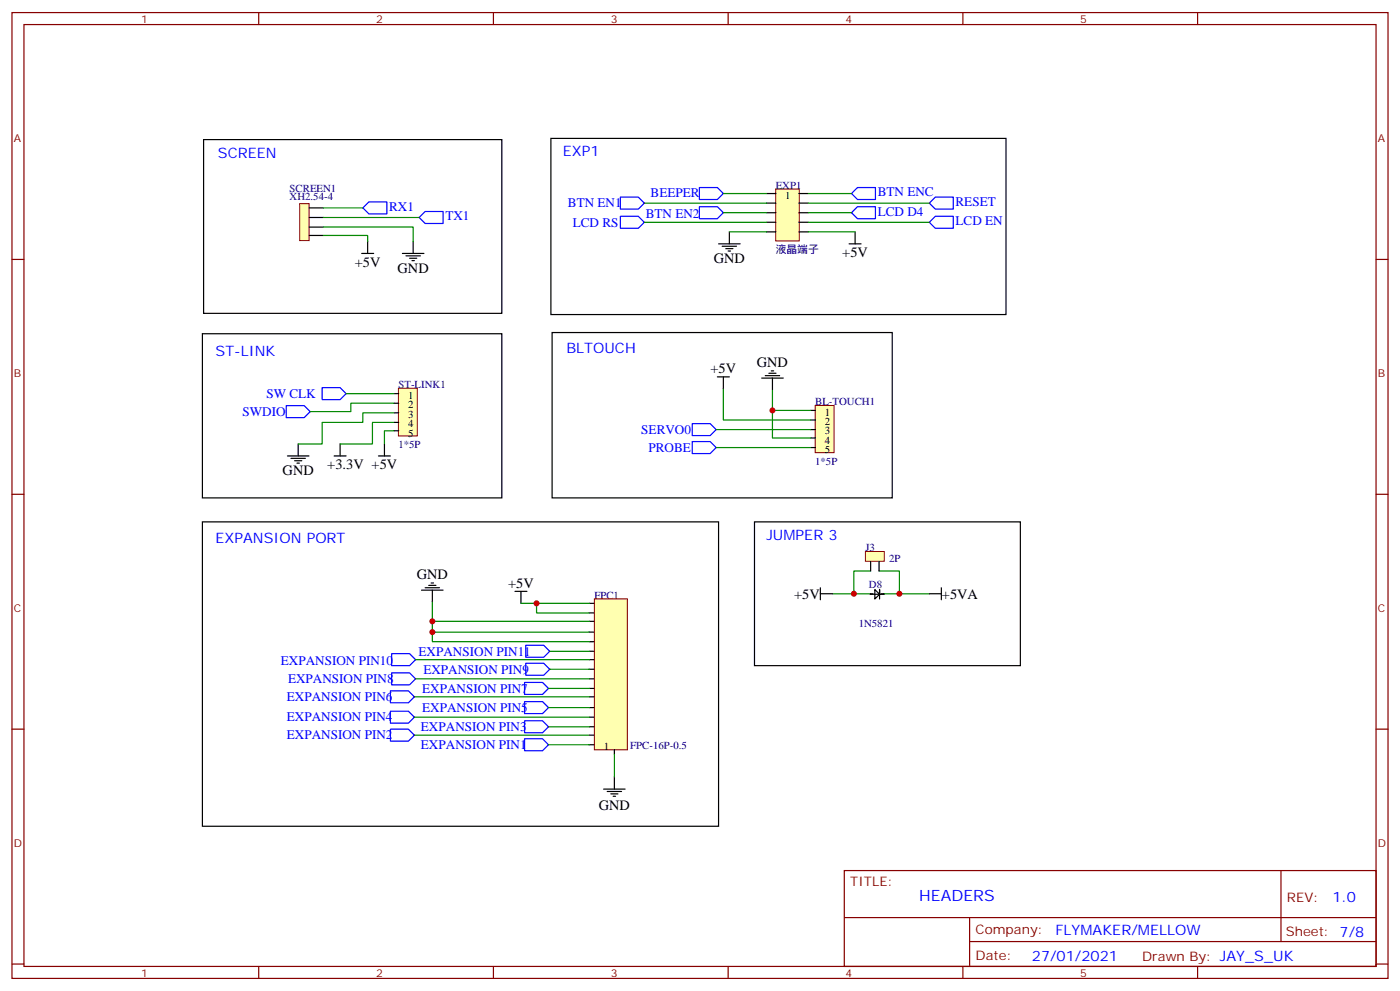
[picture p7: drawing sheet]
<svg xmlns="http://www.w3.org/2000/svg" width="412mm" height="292mm" viewBox="0 0 412 292" stroke-linecap="round" stroke-linejoin="round" font-family="sans-serif">
<g fill="none" stroke="#870000" stroke-width=".35">
<path d="M3.5 3.7h405.4v284.3h-405.4zM7.1 7.2h398.2v277.3h-398.2zM76.2 3.7v3.5M145.3 3.7v3.5M214.5 3.7v3.5M283.6 3.7v3.5M352.8 3.7v3.5M3.5 76.4h3.6M405.3 76.4h3.6M3.5 145.5h3.6M405.3 145.5h3.6M3.5 214.7h3.6"/>
<path d="M405.3 214.7h3.6M248.7 256.3h156.6v28.2h-156.6zM377.3 256.3v20.9M248.7 270.1h156.5M285.6 277.2h119.6M285.6 270.1v14.2M3.5 283.8h3.6M76.2 284.5v3.5M145.3 284.5v3.5M214.5 284.5v3.5M283.6 284.5v3.5M352.8 284.5v3.5"/>
<path d="M405.3 283.8h3.6"/>
</g>
<path d="M175.1 176.3h9.7v44.4h-9.7z" fill="#ffffb0" stroke="#800000" stroke-width=".29"/>
<g fill="none" stroke="#000" stroke-width=".35">
<path d="M173.6 177.6h1.4M173.6 199.8h1.4M173.6 197h1.4M173.6 194.2h1.4M173.6 191.7h1.4M173.6 188.9h1.4M173.6 186.1h1.4M173.6 182.9h1.4M173.6 180.4h1.4M173.6 219.3h1.4M173.6 216.4h1.4M173.6 214h1.4"/>
<path d="M173.6 211.1h1.4M173.6 208.3h1.4M173.6 205.1h1.4M173.6 202.7h1.4M181 220.7v1.4"/>
</g>
<path d="M240.1 119.4h5.6v13.9h-5.6z" fill="#ffffb0" stroke="#800000" stroke-width=".29"/>
<path d="M238.8 120.8h1.4M238.8 123.6h1.4M238.8 126.5h1.4M238.8 128.9h1.4M238.8 131.8h1.4" fill="none" stroke="#000" stroke-width=".35"/>
<path d="M117.4 114.3h5.5v14h-5.5z" fill="#ffffb0" stroke="#800000" stroke-width=".29"/>
<path d="M116.1 115.9h1.4M116.1 118.7h1.4M116.1 121.5h1.4M116.1 124.4h1.4M116.1 126.8h1.4" fill="none" stroke="#000" stroke-width=".35"/>
<path d="M228.5 55.7h6.9v15.2h-6.9z" fill="#ffffb0" stroke="#800000" stroke-width=".29"/>
<path d="M225.8 57h2.8M225.8 59.8h2.8M235.3 57h2.8M235.3 59.8h2.8M225.8 62.6h2.8M225.8 65.4h2.8M225.8 68.3h2.8M235.3 62.6h2.8M235.3 65.4h2.8M235.3 68.3h2.8" fill="none" stroke="#000" stroke-width=".35"/>
<path d="M88.3 59.9h2.8v10.9h-2.8z" fill="#ffffb0" stroke="#800000" stroke-width=".29"/>
<g fill="none" stroke="#000" stroke-width=".35">
<path d="M60 41.1h87.8v51.2h-87.8zM162.3 40.7h134v51.9h-134zM91.1 69.3h4.1M91.1 66.9h4.1M91.1 64h4.1M91.1 61.2h4.1M106.5 74.6h3.6M108.3 71.1v3.5M118.5 74.6h6.4M119.6 75.3h4.2M120.6 76h2.2M121.4 76.7h.7"/>
<path d="M121.7 71.1v3.5M211.7 71.8h6.3M212.7 72.5h4.3M213.8 73.2h2.1M214.5 73.9h.7M214.8 68.3v3.5M250.1 71.8h3.5M251.9 68.3v3.5M59.6 98.2h88.2v48.4h-88.2zM162.6 97.9h100.2v48.7h-100.2zM211.3 110.9h3.5M213.1 110.9v3.6"/>
<path d="M224.4 111.3h6.3M225.4 110.6h4.3M226.5 109.9h2.1M227.2 109.2h.7M227.5 111.3v3.5M84.7 134.2h6.3M85.7 134.9h4.3M86.8 135.6h2.1M87.5 136.3h.7M87.8 130.7v3.5M98.4 134.2h3.6M100.2 130.7v3.5"/>
<path d="M111.5 134.2h3.5M113.2 130.7v3.5M59.6 153.6h152.1v89.6h-152.1zM124.2 173.7h6.3M125.2 173h4.3M126.3 172.3h2.1M127 171.6h.7M127.4 173.7v3.6M151.7 174.1h3.5M153.5 174.1v3.5M241.7 174.8h3.5M241.7 173v3.6"/>
<path d="M256.3 175h2.8M256.5 174.8h.7M259.7 174.8h.6M260.5 175h-1.4l-1.4-1.4v2.7l1.4-1.3v-1.4v2.7M273.8 174.8h3.5M277.3 173v3.6M177.8 232.3h6.3M178.9 233h4.2M179.9 233.7h2.1M180.6 234.4h.7M181 228.8v3.5"/>
</g>
<g fill="none" stroke="#00f" stroke-width=".35">
<path d="M182.7 58h5.3l1.8 1.8-1.8 1.8h-5.3zM206 55.2h5.3l1.8 1.8-1.8 1.7h-5.3zM250.8 57l1.8-1.8h5.3v3.5h-5.3zM273.8 59.8l1.7-1.8h5.3v3.6h-5.3zM106.9 61.2l1.8-1.8h5.2v3.6h-5.2zM123.5 64l1.7-1.7h5.3v3.5h-5.3zM182.7 63.7h5.3l1.8 1.7-1.8 1.8h-5.3zM206 60.9h5.3l1.8 1.7-1.8 1.8h-5.3zM252.6 60.9h5.3v3.5h-5.3l-1.8-1.8zM273.8 65.4l1.7-1.7h5.3v3.5h-5.3zM84.3 119.4h5.3l1.8 1.8-1.8 1.7h-5.3zM94.9 114.1h5.3l1.8 1.8-1.8 1.8h-5.3z"/>
<path d="M203.9 124.7h5.3l1.8 1.8-1.8 1.7h-5.3zM203.9 130h5.3l1.8 1.8-1.8 1.7h-5.3zM115.4 198.1h5.2l1.8 1.7-1.8 1.8h-5.2zM115.4 192.4h5.2l1.8 1.8-1.8 1.8h-5.2zM154.9 195.3h5.3l1.7 1.7-1.7 1.8h-5.3zM154.9 190h5.3l1.7 1.7-1.7 1.8h-5.3zM115 214.7h5.3l1.8 1.7-1.8 1.8h-5.3zM115 209.4h5.3l1.8 1.7-1.8 1.8h-5.3zM115 203.4h5.3l1.8 1.7-1.8 1.8h-5.3zM154.5 217.5h5.3l1.8 1.8-1.8 1.7h-5.3zM154.5 212.2h5.3l1.8 1.8-1.8 1.7h-5.3zM154.5 206.6h5.3l1.8 1.7-1.8 1.8h-5.3z"/>
<path d="M154.5 200.9h5.3l1.8 1.8-1.8 1.7h-5.3z"/>
</g>
<g fill="none" stroke="#008700" stroke-width=".35">
<path d="M189.8 59.8h36M213.1 57h12.7M238.1 57h12.7M238.1 59.8h35.7M95.2 66.9h26.5v4.2M95.2 69.3h13.1v1.8M95.2 61.2h11.7M95.2 64h28.3M189.8 65.4h36M213.1 62.6h12.7M214.8 68.3h11M238.1 62.6h12.7"/>
<path d="M238.1 65.4h35.7M238.1 68.3h13.8M102 115.9h14.1M116.1 118.7h-12.7v2.5h-12M213.1 114.5v9.1h25.7M227.5 114.8v6h11.3M116.1 126.8h-2.9v3.9M116.1 124.4h-6.4v6.3h-9.5M116.1 121.5h-9.2v2.9h-12v6.3h-7.1M211 131.8h27.8M211 126.5h27.8M227.5 120.8v8.1h11.3"/>
<path d="M127.4 177.3v5.6h46.2M153.5 177.6h20.1M158 177.6v2.8h15.6M245.2 174.8h11.3M256.5 168.1h-5v6.7M258.9 168.1h6v6.7M260.3 174.8h13.5M122.4 199.8h51.2M122.4 194.2h51.2M127.4 182.9v3.2h46.2M161.9 197h11.7M161.9 191.7h11.7"/>
<path d="M122.1 216.4h51.5M122.1 211.1h51.5M122.1 205.1h51.5M161.6 219.3h12M161.6 214h12M161.6 208.3h12M161.6 202.7h12M181 222.1v6.7"/>
</g>
<path d="M254.9 162.4h5.6v2.8h-5.6z" fill="#ffffb0" stroke="#800000" stroke-width=".29"/>
<path d="M222.2 153.6h78.4v42.4h-78.4zM256.5 165.3v2.8M258.9 165.3v2.8" fill="none" stroke="#000" stroke-width=".35"/>
<path d="M127.4 186.1v2.8h46.2" fill="none" stroke="#008700" stroke-width=".35"/>
<g fill="#c00">
<circle cx="227.5" cy="120.8" r=".88"/>
<circle cx="158" cy="177.6" r=".88"/>
<circle cx="127.4" cy="182.9" r=".88"/>
<circle cx="264.9" cy="174.8" r=".88"/>
<circle cx="251.5" cy="174.8" r=".88"/>
<circle cx="127.4" cy="186.1" r=".88"/>
</g>
<text font-size="4.6" fill="#00f" x="270.8" y="265.3">HEADERS</text>
<g font-size="4.2" fill="#00f">
<text x="64.2" y="46.4">SCREEN</text>
<text x="165.8" y="46">EXP1</text>
<text x="63.5" y="105">ST-LINK</text>
<text x="166.9" y="103.9">BLTOUCH</text>
<text x="63.5" y="160">EXPANSION PORT</text>
<text x="225.8" y="158.9">JUMPER 3</text>
<text x="392.5" y="265.6">1.0</text>
<text x="310.9" y="275.1">FLYMAKER/MELLOW</text>
<text x="304" y="282.9">27/01/2021</text>
</g>
<g font-size="4.2">
<text x="210.3" y="77.4">GND</text>
<text x="248.1" y="75.8">+5V</text>
<text x="104.5" y="78.6">+5V</text>
<text x="117.1" y="80.3">GND</text>
<text x="209.3" y="109.9">+5V</text>
<text x="223" y="108.1">GND</text>
<text x="83.3" y="139.9">GND</text>
<text x="96.4" y="138.2">+3.3V +5V</text>
<text x="122.8" y="170.5">GND</text>
<text x="149.7" y="173">+5V</text>
<text x="233.9" y="176.2">+5V</text>
<text x="277.5" y="176.2">+5VA</text>
<text x="176.4" y="238.4">GND</text>
</g>
<g font-size="3.9" fill="#00f">
<text x="191.6" y="57.9">BEEPER</text>
<text x="258.5" y="57.8">BTN ENC</text>
<text x="114.6" y="62.1">RX1</text>
<text x="131.2" y="64.9">TX1</text>
<text x="167.3" y="61.1">BTN EN1</text>
<text x="190.2" y="64.2">BTN EN2</text>
<text x="258.5" y="63.5">LCD D4</text>
<text x="281.5" y="60.6">RESET</text>
<text x="168.7" y="66.7">LCD RS</text>
<text x="281.5" y="66.3">LCD EN</text>
<text x="78.5" y="117.1">SW CLK</text>
<text x="71.4" y="122.4">SWDIO</text>
<text x="188.9" y="127.7">SERVO0</text>
<text x="191" y="133">PROBE</text>
<text x="82.7" y="195.8">EXPANSION PIN10</text>
<text x="123.3" y="193">EXPANSION PIN11</text>
<text x="84.8" y="201.1">EXPANSION PIN8</text>
<text x="124.4" y="203.9">EXPANSION PIN7</text>
<text x="124.7" y="198.3">EXPANSION PIN9</text>
<text x="84.5" y="206.4">EXPANSION PIN6</text>
<text x="124.4" y="209.6">EXPANSION PIN5</text>
<text x="84.5" y="212.4">EXPANSION PIN4</text>
<text x="124" y="215.2">EXPANSION PIN3</text>
<text x="84.5" y="217.7">EXPANSION PIN2</text>
<text x="124" y="220.5">EXPANSION PIN1</text>
</g>
<g font-size="3.9" fill="#800">
<text x="250.5" y="260.9">TITLE:</text>
<text x="379.1" y="265.6">REV:</text>
<text x="287.4" y="275.1">Company:</text>
<text x="378.7" y="275.7">Sheet: 7/8</text>
<text x="287.4" y="282.8">Date:</text>
<text x="336.4" y="282.8">Drawn By: JAY_S_UK</text>
</g>
<g font-size="3.2" fill="#800">
<text x="41.6" y="6.7">1</text>
<text x="110.8" y="6.7">2</text>
<text x="179.9" y="6.7">3</text>
<text x="249.1" y="6.7">4</text>
<text x="318.2" y="6.7">5</text>
<text x="4.1" y="41.8">A</text>
<text x="405.9" y="41.8">A</text>
<text x="4.1" y="110.9">B</text>
<text x="405.9" y="110.9">B</text>
<text x="4.1" y="180.1">C</text>
<text x="405.9" y="180.1">C</text>
<text x="4.1" y="249.2">D</text>
<text x="405.9" y="249.2">D</text>
<text x="41.6" y="287.5">1</text>
<text x="110.8" y="287.5">2</text>
<text x="179.9" y="287.5">3</text>
<text x="249.1" y="287.5">4</text>
<text x="318.2" y="287.5">5</text>
</g>
<g font-size="3.2" fill="#000080">
<text x="85.3" y="58.9">XH2.54-4</text>
<text x="85.3" y="56.5">SCREEN1</text>
<text x="228.5" y="55.7">EXP1</text>
<text x="228.5" y="74.5">液晶端子</text>
<text x="117.4" y="114.3">ST-LINK1</text>
<text x="240.1" y="119.4">BL-TOUCH1</text>
<text x="117.4" y="131.9">1*5P</text>
<text x="240.1" y="136.8">1*5P</text>
<text x="254.9" y="162.4">J3</text>
<text x="261.9" y="165.6">2P</text>
<text x="256" y="173.2">D8</text>
<text x="175.1" y="176.3">FPC1</text>
<text x="253" y="184.6">1N5821</text>
<text x="185.7" y="220.6">FPC-16P-0.5</text>
</g>
<g font-size="3.2">
<text x="231.3" y="58.6">1</text>
<text x="120.2" y="117.4">1</text>
<text x="120.2" y="120.2">2</text>
<text x="120.2" y="123">3</text>
<text x="120.2" y="125.8">4</text>
<text x="243" y="122.4">1</text>
<text x="243" y="125.1">2</text>
<text x="120.2" y="128.5">5</text>
<text x="243" y="127.9">3</text>
<text x="243" y="130.7">4</text>
<text x="243" y="133.5">5</text>
<text x="177.9" y="220.9">1</text>
</g>
</svg>
